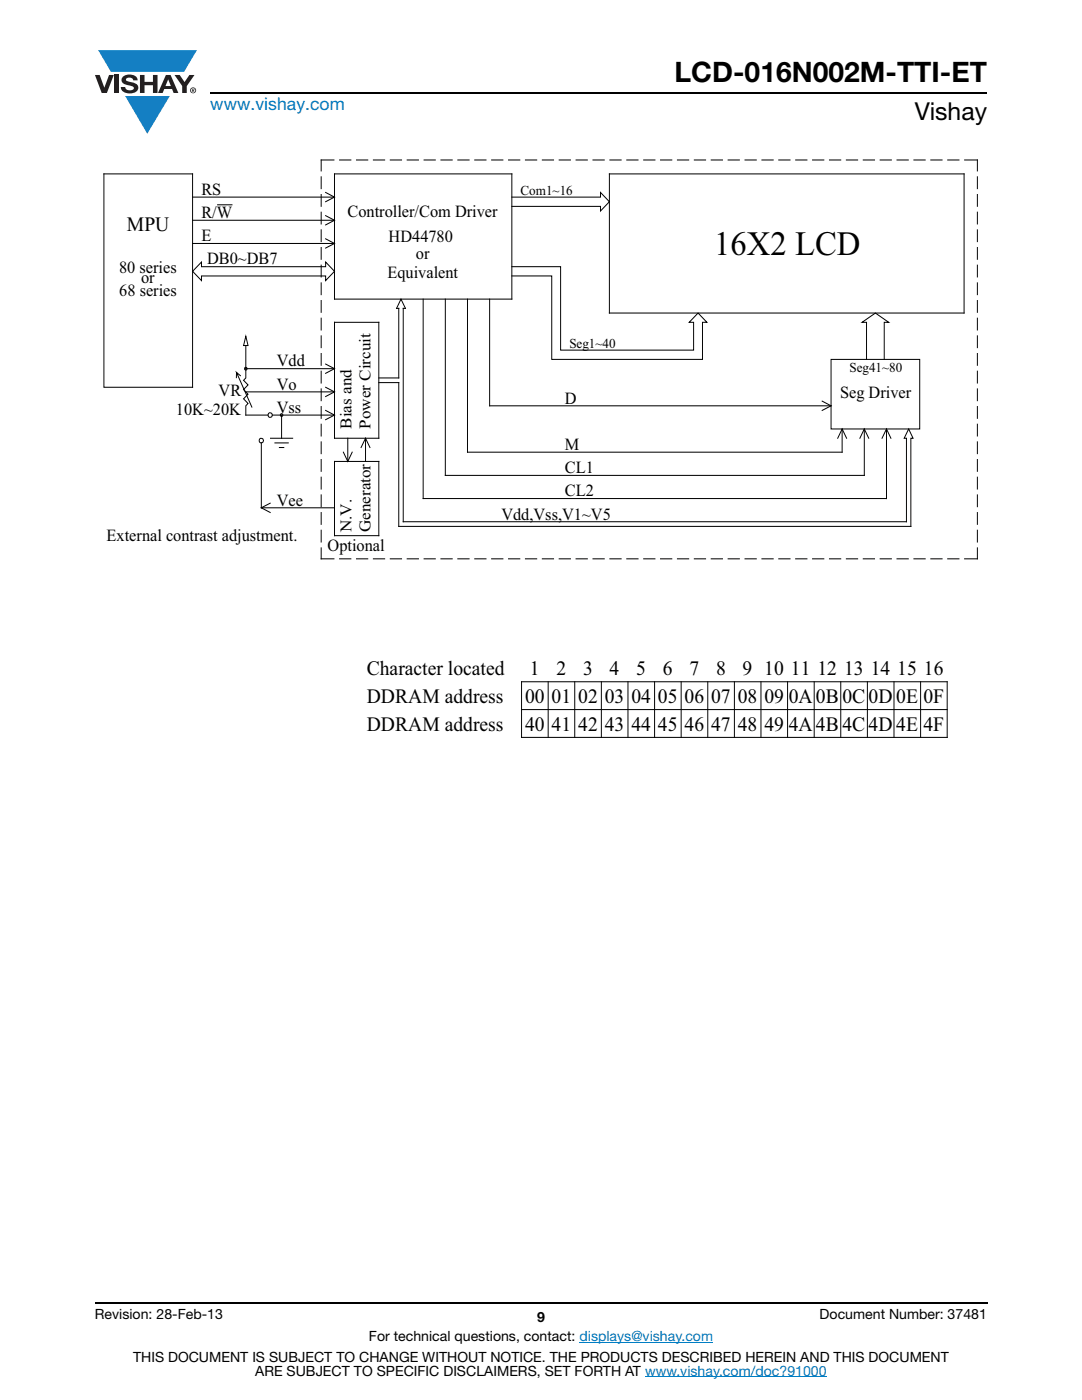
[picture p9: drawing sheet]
<svg xmlns="http://www.w3.org/2000/svg" width="216mm" height="279mm" viewBox="0 0 216 279" stroke-linecap="round" stroke-linejoin="round" font-family="sans-serif">
<g fill="#147fc3">
<path d="M19.6 10h19.7l-2.6 4.3h-1.1h-13.5z"/>
<path d="M25 19.2h8.9l-4.5 7.5z"/>
</g>
<g fill="#231f20">
<path d="M18.9 15h1l.9 2.5 1-2.5h.9l-1.4 3.6h-1z"/>
<path d="M22.9 15h.9v3.6h-.9z"/>
<path d="M24.6 15.3a2.1 2.1 0 0 1 2.8 .3l.1 .4h-.9a.79 .79 0 0 0-.7-.5 .79 .79 0 0 0-.8 .4l.3 .3 1 .2a1.08 1.08 0 0 1 1.2 1 1.08 1.08 0 0 1-1.1 1.2 1.73 1.73 0 0 1-2.4-1.2h.9a.96 .96 0 0 0 .8 .6 .96 .96 0 0 0 .9-.4 1.31 1.31 0 0 0-1.2-.6 1.03 1.03 0 0 1-1.1-.6 1.03 1.03 0 0 1 .2-1.1z"/>
<path d="M27.9 15h.9v1.3h1.7v-1.3h.9v3.6h-.9v-1.6h-1.7v1.6h-.9z"/>
<path d="M34.8 15h1.1l.9 1.4 1-1.4h1l-1.5 2.2v1.4h-.9v-1.4z"/>
<path d="M33.6 15.9l.5 1.3h-1.1zM33.1 15l-1.6 3.6h1l.3-.8h1.5l.3 .8h1l-1.6-3.6z"/>
<path d="M38.1 18a.46 .46 0 0 1 .9 0 .46 .46 0 0 1-.9 0zM37.9 18a.6 .6 0 0 0 1.2 0 .6 .6 0 0 0-1.2 0z"/>
<path d="M38.4 17.8h.2v.2h-.2zM38.3 17.7v.7h.1v-.3l.4 .3-.2-.3 .2-.2-.1-.2z"/>
</g>
<path d="M42 18.6h155M18.9 260h178.1" fill="none" stroke="#000" stroke-width=".36"/>
<path d="M115.6 267.9h26.7M128.7 274.8h36.3" fill="none" stroke="#007ec4" stroke-width=".2"/>
<path d="M18.9 30.7h178.1v142h-178.1z" fill="#fff"/>
<g fill="none" stroke="#000" stroke-width=".2">
<path d="M20.7 34.7h17.7v42.6h-17.7zM38.4 39.3h28.3M64.1 35.3v2.3M64.1 38.8v2.4M65 38.4l1.7 .9-1.7 1M66.6 31.9h-2.5v2.2M66.7 34.7h35.4v25h-35.4zM67.8 31.9h2.2M71.1 31.9h2.3M74.5 31.9h2.3M77.9 31.9h2.2M81.2 31.9h2.3"/>
<path d="M84.6 31.9h2.3M88 31.9h2.2M91.4 31.9h2.2M94.7 31.9h2.3M98.1 31.9h2.2M101.5 31.9h2.2M102.1 39.3h17.7v-.9l1.8 1.9-1.8 1.8v-.9h-17.7M104.8 31.9h2.3M108.2 31.9h2.3M111.6 31.9h2.2M114.9 31.9h2.3M118.3 31.9h2.3"/>
<path d="M121.6 34.7h70.8v27.8h-70.8zM121.7 31.9h2.2M125.1 31.9h2.2M128.4 31.9h2.3M131.8 31.9h2.2M135.2 31.9h2.2M138.5 31.9h2.3M141.9 31.9h2.3M145.3 31.9h2.2M148.7 31.9h2.2M152 31.9h2.3M155.4 31.9h2.2"/>
<path d="M158.8 31.9h2.2M162.1 31.9h2.3M165.5 31.9h2.3M168.9 31.9h2.2M172.3 31.9h2.2M175.6 31.9h2.3M179 31.9h2.2M182.4 31.9h2.2M185.7 31.9h2.3M189.1 31.9h2.3M192.5 31.9h2.5M195 31.9v2.2"/>
<path d="M195 35.3v2.3M195 38.8v2.4M38.4 48.6h28.3M38.4 44h28.3M40.2 52.3v.9h24.8v-.9l1.7 1.8-1.7 1.9v-.9h-24.8v.9l-1.8-1.9zM43.4 40.9h2.9M64.1 42.3v2.4M64.1 45.9v2.3M64.1 49.4v2.3M64.1 52.9v2.4M64.1 56.5v2.3M64.1 60v2.3"/>
<path d="M65 47.7l1.7 .9-1.7 .9M65 43l1.7 1-1.7 .9M84.4 59.7v39.8h92.5v-13.9M88.9 59.7v35.2h83.6v-9.3M93.3 59.7v30.5h74.7v-4.6M97.7 59.7v21.3h68.1M102.1 53.2h9.8v16.7h26.5v-5.6h-.9l1.8-1.8 1.8 1.8h-.9v7.4h-30.1v-16.6h-8M195 42.3v2.4M195 45.9v2.3M195 49.4v2.3M195 52.9v2.4M195 56.5v2.3"/>
<path d="M195 60v2.3M47.2 74.3v1.1M48 75l-.8-.7 3.1 6.9M48.9 73.3l.3 .1v.4h-.2l-.2-.1zM49 69v4.6M49.1 78.2h17.6M49.1 73.6h17.6M49.1 73.6v1.8l-.5 .5 .9 .9-.9 .9 .9 1-.9 .9 .9 .9-.4 .5v1.8h4.4M49.1 67.1l.4 1.9h-.9zM64.1 63.5v2.4M64.1 67v2.4M64.1 70.6v2.3"/>
<path d="M64.1 74.1v2.3M64.1 77.6v2.4M65 77.3l1.7 .9-1.7 .9M65 72.7l1.7 .9-1.7 .9M66.7 64.3h8.9v23.2h-8.9zM75.6 75.4h4v-13.9h-.5l.9-1.8 .9 1.8h-.4v42.6h100.4v-16.6h-.5l.9-1.9 .9 1.9h-.4v17.6h-102.2v-28.7h-4M165.8 71.7h17.7v13.9h-17.7zM172.9 71.7v-7.4h-.9l2.7-1.8 2.6 1.8h-.9v7.4M195 63.5v2.4M195 67v2.4M195 70.6v2.3M195 74.1v2.3"/>
<path d="M195 77.6v2.4M51.9 87.6l.2-.1 .4 .1 .1 .3-.1 .4-.4 .1a.49 .49 0 0 1-.2-.8zM52.1 88.4v12.9h14.6M53.6 82.5l.3-.1 .3 .1 .2 .3-.2 .4-.3 .1a.49 .49 0 0 1-.3-.8zM54 87.5h4.4M54.4 82.8h12.3M54.9 88.4h2.6M55.7 89.3h.9M56.2 82.8v4.7M64.1 81.1v2.4M64.1 84.7v2.3M64.1 88.2v2.3"/>
<path d="M64.1 91.7v2.4M64.1 95.2v2.4M64.1 98.8v2.3M65 81.9l1.7 .9-1.7 1M66.7 92.1h8.9v14.8h-8.9zM68.5 90.2l.9 1.9 .9-1.9M69.4 87.5v4.6M72 89.3l.9-1.8 .9 1.8M72.9 87.5v4.6M164.1 80.1l1.7 .9-1.7 .9M167.2 87.5l.8-1.9 .9 1.9M171.6 87.5l.9-1.9 .8 1.9"/>
<path d="M176 87.5l.9-1.9 .9 1.9M195 81.1v2.4M195 84.7v2.3M195 88.2v2.3M195 91.7v2.4M195 95.2v2.4M195 98.8v2.3M53.9 100.4l-1.8 .9 1.8 1M64.1 109.3v2.2h2.5M64.1 102.3v2.3M64.1 105.8v2.4M67.8 111.5h2.2"/>
<path d="M71.1 111.5h2.3M74.5 111.5h2.3M77.9 111.5h2.2M81.2 111.5h2.3M84.6 111.5h2.3M88 111.5h2.2M91.4 111.5h2.2M94.7 111.5h2.3M98.1 111.5h2.2M101.5 111.5h2.2M104.8 111.5h2.3M108.2 111.5h2.3"/>
<path d="M111.6 111.5h2.2M114.9 111.5h2.3M118.3 111.5h2.3M121.7 111.5h2.2M125.1 111.5h2.2M128.4 111.5h2.3M131.8 111.5h2.2M135.2 111.5h2.2M138.5 111.5h2.3M141.9 111.5h2.3M145.3 111.5h2.2M148.7 111.5h2.2"/>
<path d="M152 111.5h2.3M155.4 111.5h2.2M158.8 111.5h2.2M162.1 111.5h2.3M165.5 111.5h2.3M168.9 111.5h2.2M172.3 111.5h2.2M175.6 111.5h2.3M179 111.5h2.2M182.4 111.5h2.2M185.7 111.5h2.3M189.1 111.5h2.3"/>
<path d="M195 102.3v2.3M195 105.8v2.4M195 109.3v2.2h-2.5M104.1 136.1h84.9v11.1h-84.9zM109.4 136.1v11.1M114.7 136.1v11.1M120 136.1v11.1M125.3 136.1v11.1M130.6 136.1v11.1M135.9 136.1v11.1M141.2 136.1v11.1M146.5 136.1v11.1"/>
<path d="M151.8 136.1v11.1M157.2 136.1v11.1M162.5 136.1v11.1M167.8 136.1v11.1M173.1 136.1v11.1M178.4 136.1v11.1M183.7 136.1v11.1M104.1 141.6h84.9"/>
<circle cx="56.2" cy="82.8" r=".27"/>
</g>
<text font-size="6.8" x="142.5" y="50.9">16X2 LCD</text>
<text font-size="5.6" x="134.6" y="16.4">LCD-016N002M-TTI-ET</text>
<text font-size="4.9" x="182.5" y="24">Vishay</text>
<g font-size="4.1">
<text x="25.3" y="46">MPU</text>
<text x="73.2" y="134.7">Character located</text>
<text x="105.7" y="134.7">1</text>
<text x="111" y="134.7">2</text>
<text x="116.3" y="134.7">3</text>
<text x="121.6" y="134.7">4</text>
<text x="127" y="134.7">5</text>
<text x="132.3" y="134.7">6</text>
<text x="137.6" y="134.7">7</text>
<text x="142.9" y="134.7">8</text>
<text x="148.2" y="134.7">9</text>
<text x="152.5" y="134.7">10</text>
<text x="157.8" y="134.7">11 12</text>
<text x="168.4" y="134.7">13</text>
<text x="173.7" y="134.7">14</text>
<text x="179" y="134.7">15 16</text>
<text x="73.2" y="140.3">DDRAM address</text>
<text x="104.8" y="140.3">00</text>
<text x="110.1" y="140.3">01</text>
<text x="115.4" y="140.3">02</text>
<text x="120.7" y="140.3">03</text>
<text x="126" y="140.3">04</text>
<text x="131.3" y="140.3">05</text>
<text x="136.6" y="140.3">06</text>
<text x="141.9" y="140.3">07</text>
<text x="147.2" y="140.3">08</text>
<text x="152.5" y="140.3">09</text>
<text x="157.4" y="140.3">0A</text>
<text x="162.8" y="140.3">0B</text>
<text x="168.1" y="140.3">0C</text>
<text x="173.3" y="140.3">0D</text>
<text x="178.8" y="140.3">0E</text>
<text x="184.2" y="140.3">0F</text>
<text x="73.2" y="145.8">DDRAM address</text>
<text x="104.8" y="145.8">40</text>
<text x="110.1" y="145.8">41</text>
<text x="115.4" y="145.8">42</text>
<text x="120.7" y="145.8">43</text>
<text x="126" y="145.8">44</text>
<text x="131.3" y="145.8">45</text>
<text x="136.6" y="145.8">46</text>
<text x="141.9" y="145.8">47</text>
<text x="147.2" y="145.8">48</text>
<text x="152.5" y="145.8">49</text>
<text x="157.4" y="145.8">4A</text>
<text x="162.8" y="145.8">4B</text>
<text x="168.1" y="145.8">4C</text>
<text x="173.3" y="145.8">4D</text>
<text x="178.8" y="145.8">4E</text>
<text x="184.2" y="145.8">4F</text>
</g>
<text font-size="3.5" fill="#007ec4" x="42" y="21.9">www.vishay.com</text>
<g font-size="3.4">
<text x="40.2" y="38.9">RS</text>
<text x="40.2" y="43.5">R/W</text>
<text x="69.3" y="43.4">Controller/Com Driver</text>
<text x="40.2" y="48.1">E</text>
<text x="41.3" y="52.8">DB0~DB7</text>
<text x="77.5" y="48.3">HD44780</text>
<text x="83" y="51.6">or</text>
<text x="23.8" y="54.5">80 series</text>
<text x="23.8" y="59.1">68 series</text>
<text x="28.1" y="56.4">or</text>
<text x="77.3" y="55.4">Equivalent</text>
<text x="55.2" y="77.8">Vo</text>
<text x="55.2" y="73.1">Vdd</text>
<text x="35.1" y="82.7">10K~20K</text>
<text x="43.6" y="79.1">VR</text>
<text x="55.2" y="82.4">Vss</text>
<text x="112.7" y="80.5">D</text>
<text x="167.6" y="79.5">Seg Driver</text>
<text x="112.7" y="89.8">M</text>
<text x="112.7" y="94.4">CL1</text>
<text x="55.2" y="100.9">Vee</text>
<text x="112.7" y="99.1">CL2</text>
<text x="100" y="103.7">Vdd,Vss,V1~V5</text>
<text x="21.3" y="108.1">External contrast adjustment.</text>
<text x="65.4" y="110">Optional</text>
</g>
<g font-size="3.3">
<text x="70.1" y="85.6" transform="rotate(-90 70.1 85.6)">Bias and</text>
<text x="73.9" y="85.6" transform="rotate(-90 73.9 85.6)">Power Circuit</text>
<text x="70.1" y="106.2" transform="rotate(-90 70.1 106.2)">N.V.</text>
<text x="73.9" y="106.2" transform="rotate(-90 73.9 106.2)">Generator</text>
</g>
<g font-size="2.8">
<text x="18.9" y="263.3">Revision: 28-Feb-13</text>
<text x="107.2" y="263.8">9</text>
<text x="163.6" y="263.3">Document Number: 37481</text>
<text x="73.6" y="267.7">For technical questions, contact: displays@vishay.com</text>
<text x="26.5" y="271.7">THIS DOCUMENT IS SUBJECT TO CHANGE WITHOUT NOTICE. THE PRODUCTS DESCRIBED HEREIN AND THIS DOCUMENT</text>
<text x="50.9" y="274.6">ARE SUBJECT TO SPECIFIC DISCLAIMERS, SET FORTH AT www.vishay.com/doc?91000</text>
</g>
<g font-size="2.7">
<text x="103.9" y="38.9">Com1~16</text>
<text x="113.6" y="69.4">Seg1~40</text>
<text x="169.5" y="74.2">Seg41~80</text>
</g>
</svg>
